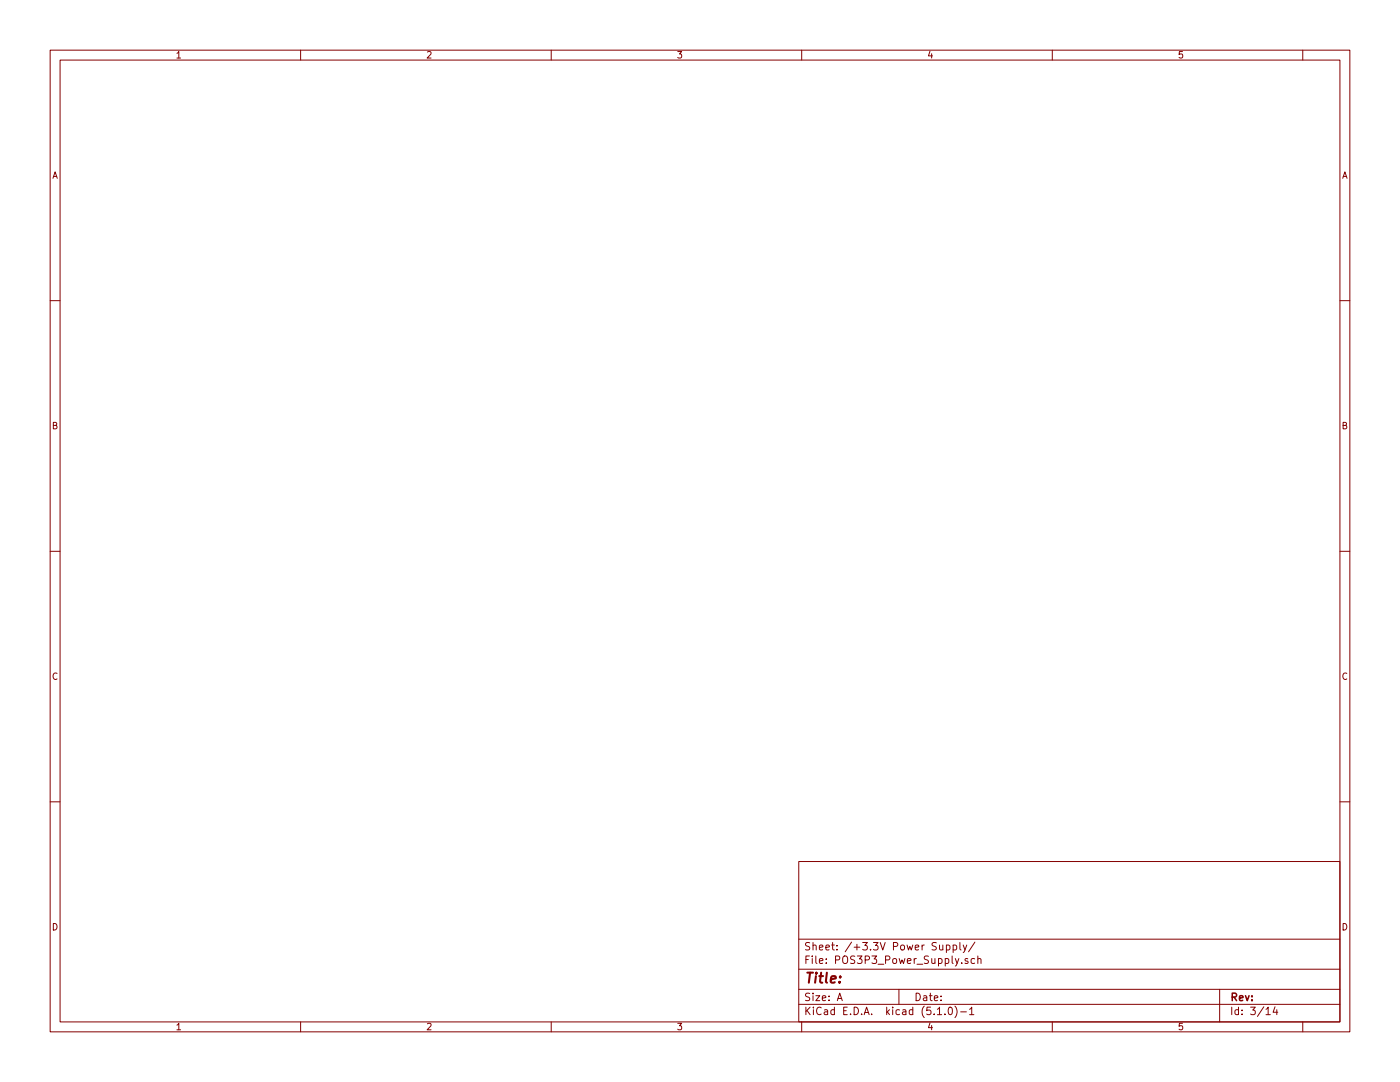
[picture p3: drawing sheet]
<svg xmlns="http://www.w3.org/2000/svg" width="279mm" height="216mm" viewBox="0 0 279 216" stroke-linecap="round" stroke-linejoin="round" font-family="sans-serif">
<g fill="none" stroke="#840000" stroke-width=".2">
<path d="M10 10h259.4v195.9h-259.4zM12 12h255.4v191.9h-255.4zM60 10v2M110 10v2M160 10v2M210 10v2M260 10v2M10 60h2M267.4 60h2M10 110h2M267.4 110h2M10 160h2"/>
<path d="M267.4 160h2M159.4 171.9h108v32h-108zM159.4 197.4h108M159.4 193.4h108M159.4 187.4h108M167.1 199.7l.5-1.5 .5 1.5M167.2 199.2h.8M179.4 197.4v3M187.5 188.6v.8a.39 .39 0 0 0 .7 0M188.2 188.6v1M188.9 188.6h.4l.3 .2-.1 .6-.2 .2-.4-.1M188.9 188.6v1.5"/>
<path d="M190.2 188.6h.5l.2 .2-.1 .7h-.6M190.2 188.6v1.5M191.6 188.1v1.3l.2 .2M192.2 188.6l.4 1M192.9 188.6l-.5 1.3-.2 .2M193.1 191.3h-.3l-.2 .2 .1 .2 .4 .1v.4h-.5M194.5 191.3h-.4l-.3 .2 .1 .6 .2 .2 .4-.1M194.6 188l-1.3 1.9M195.1 191.4l.3-.1h.3l.1 1M195.1 190.8v1.5M243.4 197.4v6.5M60 203.9v2"/>
<path d="M110 203.9v2M159.4 200.4h108M160 203.9v2M187.1 202.5h.8M188.6 202.3v.2M189.4 201.1l.3-.1a.94 .94 0 0 1 0 1.5 .82 .82 0 0 1-.3-1.4zM190.6 200.8a1.71 1.71 0 0 1 0 2.2M191.7 201.9h1.2M193.5 201.4l.4-.4v1.5M193.5 202.5h.9M210 203.9v2M252.7 201.4l.4-.4v1.5"/>
<path d="M252.7 202.5h.8M254.5 200.9l-.4 1.1h.9M254.8 201.5v1M260 203.9v2"/>
</g>
<text font-size="2.8" fill="#840000" x="160.4" y="196.2">Title:</text>
<g font-size="2.1" fill="#840000">
<text x="160.4" y="189.6">Sheet: /+3.3V Power Supply/</text>
<text x="160.4" y="192.3">File: POS3P3_Power_Supply.sch</text>
<text x="160.4" y="202.5">KiCad E.D.A. kicad (5.1.0)-1</text>
<text x="160.4" y="199.7">Size: A</text>
<text x="182.4" y="199.7">Date:</text>
<text x="245.4" y="199.7">Rev:</text>
<text x="245.4" y="202.5">Id: 3/14</text>
</g>
<g font-size="1.8" fill="#840000">
<text x="35" y="11.6">1</text>
<text x="85" y="11.6">2</text>
<text x="135" y="11.6">3</text>
<text x="185" y="11.6">4</text>
<text x="235" y="11.6">5</text>
<text x="10.4" y="35.6">A</text>
<text x="267.8" y="35.6">A</text>
<text x="10.4" y="85.6">B</text>
<text x="267.8" y="85.6">B</text>
<text x="10.4" y="135.6">C</text>
<text x="267.8" y="135.6">C</text>
<text x="10.4" y="185.6">D</text>
<text x="267.8" y="185.6">D</text>
<text x="35" y="205.5">1</text>
<text x="85" y="205.5">2</text>
<text x="135" y="205.5">3</text>
<text x="185" y="205.5">4</text>
<text x="235" y="205.5">5</text>
</g>
</svg>
